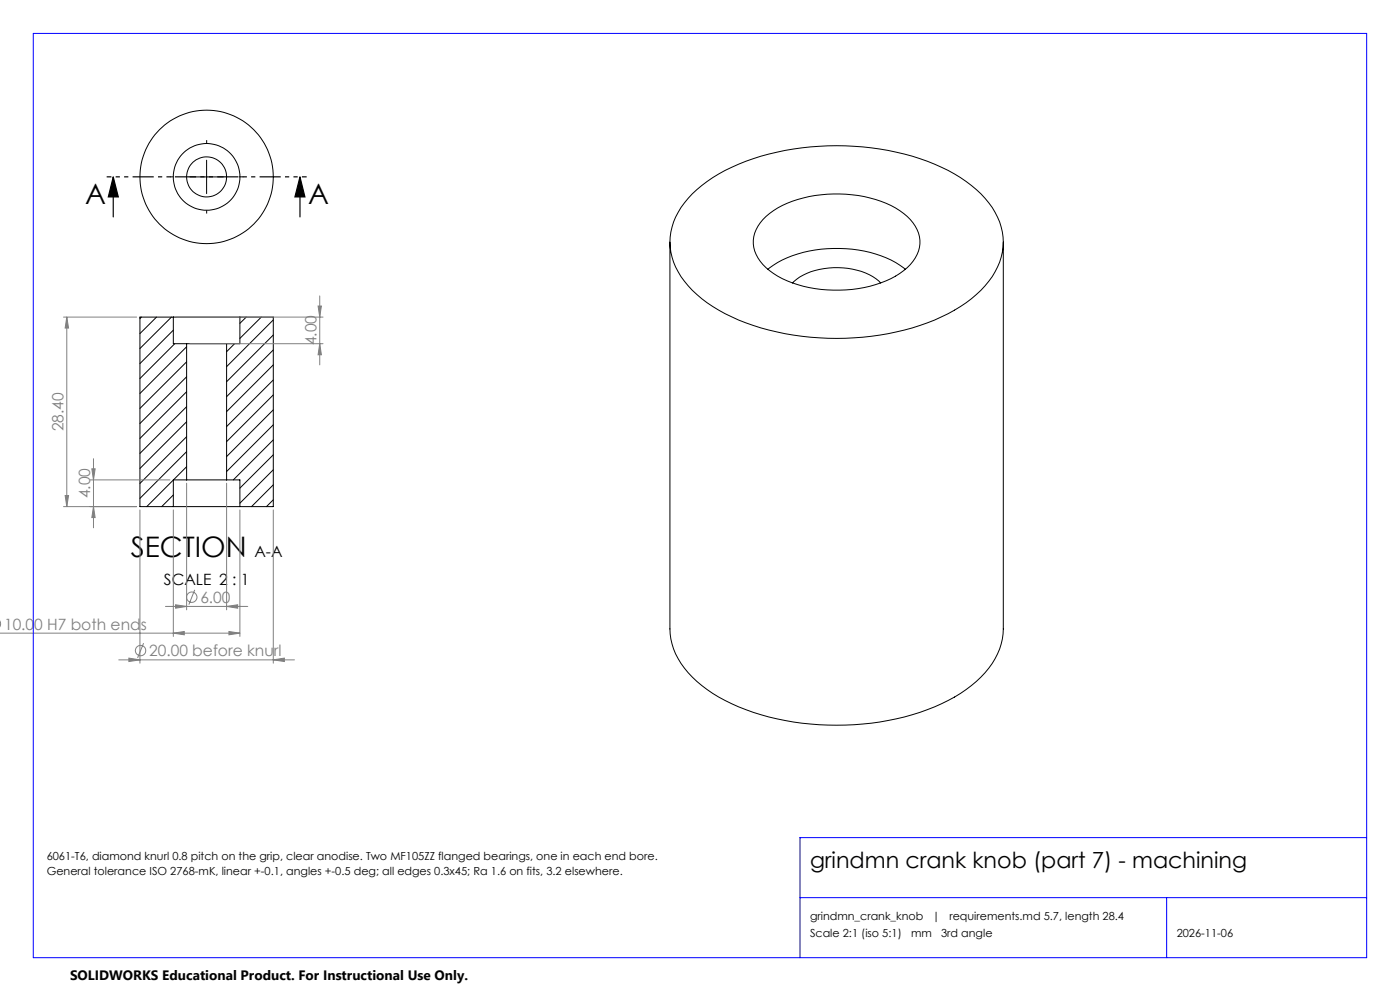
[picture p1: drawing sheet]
<svg xmlns="http://www.w3.org/2000/svg" width="420mm" height="297mm" viewBox="0 0 420 297" stroke-linecap="round" stroke-linejoin="round" font-family="sans-serif">
<g fill="none" stroke="#000" stroke-width=".3">
<path d="M57 53h10M62 48v10M207.7 58.1a54.4 54.4 0 0 1 27.8-13 80.3 80.3 0 0 1 46.9 5 35.3 35.3 0 0 1 16.1 13.5 17.8 17.8 0 0 1-1.8 20.7 42.7 42.7 0 0 1-20.7 13.2 81.7 81.7 0 0 1-54.4-1.6 36.2 36.2 0 0 1-18.2-14.4 17.8 17.8 0 0 1 1.9-20.7zM201 72.6v115.9a22.3 22.3 0 0 0 9.5 17 58.7 58.7 0 0 0 27.6 10.9 78.7 78.7 0 0 0 46.3-6.5 30.7 30.7 0 0 0 15.5-15.4 17.6 17.6 0 0 0 1.1-6v-115.9M228.9 65.8a28 28 0 0 1 17.4-7.4 36.5 36.5 0 0 1 23.6 4.7 11.2 11.2 0 0 1 5.9 11.1 14.5 14.5 0 0 1-8.5 9.3 39.7 39.7 0 0 1-34-.7 13 13 0 0 1-7.3-9.7 9.7 9.7 0 0 1 2.9-7.3zM42.4 95l-.4 .5M47 95l-5 5M51.4 95l-9.4 9.5M52 95h20M52 99l-10 10M52 95h-10v56.8h10M52 95v8h4"/>
<path d="M72 95h10v56.8h-10M72 95v8h-4M73.9 95l-1.9 1.9M78.4 95l-6.4 6.4M82 95.9l-14 14M230.4 80.7a33.9 33.9 0 0 1 23.4-6.2 31.3 31.3 0 0 1 17.8 6.2M237.7 84.8a18.5 18.5 0 0 1 13.8-4.6 18.2 18.2 0 0 1 12.7 4.6M52.4 103l-10.4 10.4M56 103h12M56 103.9l-14 14M56 108.4l-14 14M56 112.9l-14 14"/>
<path d="M56 117.4l-14 14M56 103v40.8M68 103v40.8M70.4 103l-2.4 2.4M82 100.4l-14 14M82 104.9l-14 14M82 109.4l-14 14M82 113.9l-14 13.9M82 118.4l-14 14M56 121.9l-14 14M56 126.4l-14 14M56 130.9l-14 14"/>
<path d="M56 135.4l-14 14M56 139.9l-12 11.9M82 122.8l-14 14M82 127.3l-14 14M82 131.8l-12 12M82 136.3l-10 10M52 151.8h20M52 148.3l-3.5 3.5M56 143.8h12M56 143.8h-4v8M68 143.8h4v8M82 140.8l-10 10"/>
<path d="M82 145.3l-6.5 6.5M82 149.8l-2.1 2"/>
<circle cx="62" cy="53" r="10"/>
<circle cx="62" cy="53" r="20"/>
<circle cx="62" cy="53" r="6"/>
</g>
<g fill="none" stroke="#808080" stroke-width=".3">
<path d="M19 95h22M20 95l.6 3.3h-1.1zM20 95v56.8M53 95h43.9M95.4 91.7h1l-.5 3.3zM95.9 88.7v20.7M57 103h39.9M95.9 103l.5 3.3h-1zM28 137.5v20.7M19 151.8h22M19.5 148.5h1.1l-.6 3.3zM27.1 143.8h23.9"/>
<path d="M27.6 140.5h.9l-.5 3.3zM28 151.8l.5 3.3h-.9zM42 152.8v46M52 152.8v37.9M56 144.8v38M68 144.8v38M72 152.8v37.9M82 152.8v46M58.4 176.8l-1.7 4.4M-.1 186.1l.3 .7-.3 1M0 189.8h72M35.6 197.8h52.7"/>
<path d="M38.7 197.2l3.3 .6-3.3 .5zM43.1 192.8l-1.8 4.4M49.6 181.7h24.7M52 189.8l3.3-.5v.9zM52.7 181.3l3.3 .4-3.3 .6zM68 181.7l3.3-.4v1zM68.7 189.3l3.3 .5-3.3 .4zM82 197.8l3.3-.6v1.1z"/>
<circle cx="57.5" cy="179" r="1.55"/>
<circle cx="42.2" cy="195" r="1.55"/>
</g>
<path d="M34 53l1.5 6h-3zM34 53v12M90 53l1.5 6h-3zM90 53v12" fill="none" stroke="#000" stroke-width=".35"/>
<path d="M52 53h-1M62 43v-1M72 53h1M62 63v1" fill="none" stroke="#000" stroke-width=".3" stroke-dasharray="15.2 1.3 1.3 1.3" stroke-linecap="butt"/>
<path d="M92 53h-60" fill="none" stroke="#000" stroke-width=".35" stroke-dasharray="6.3 1.3 1.3 1.3 1.3 1.3" stroke-dashoffset="4.9" stroke-linecap="butt"/>
<path d="M10 10h400v277h-400zM410 251h-170v36M240 269h170M350 269v18" fill="none" stroke="#00f" stroke-width=".3"/>
<path d="M90 53l1.5 6h-3zM34 53l1.5 6h-3z" fill="#000"/>
<g fill="#808080">
<path d="M38.7 197.2l3.3 .6-3.3 .5zM82 197.8l3.3-.6v1.1zM52 189.8l3.3-.5v.9zM68.7 189.3l3.3 .5-3.3 .4zM52.7 181.3l3.3 .4-3.3 .6zM68 181.7l3.3-.4v1z"/>
<path d="M28 151.8l.5 3.3h-.9zM27.6 140.5h.9l-.5 3.3zM19.5 148.5h1.1l-.6 3.3zM20 95l.6 3.3h-1.1zM95.9 103l.5 3.3h-1zM95.4 91.7h1l-.5 3.3z"/>
</g>
<g font-size="8.5">
<text x="25.6" y="61.2">A</text>
<text x="92.4" y="61.2">A</text>
<text x="39.2" y="167">SECTION</text>
</g>
<text font-size="6.7" x="243" y="260">grindmn crank knob (part 7) - machining</text>
<g font-size="4.7" fill="#808080">
<text x="94.9" y="103.5" transform="rotate(-90 94.9 103.5)">4.00</text>
<text x="19" y="129.2" transform="rotate(-90 19 129.2)">28.40</text>
<text x="27" y="149.3" transform="rotate(-90 27 149.3)">4.00</text>
<text x="60.1" y="180.7">6.00</text>
<text x="1.2" y="188.7">10.00 H7 both ends</text>
<text x="44.8" y="196.7">20.00 before knurl</text>
</g>
<g font-size="4.7">
<text x="76.3" y="167">A-A</text>
<text x="49.2" y="175.2">SCALE 2 : 1</text>
</g>
<text font-size="4.1" x="21" y="293.7">SOLIDWORKS Educational Product. For Instructional Use Only.</text>
<g font-size="3.3">
<text x="14" y="257.8">6061-T6, diamond knurl 0.8 pitch on the grip, clear anodise. Two MF105ZZ flanged bearings, one in each end bore.</text>
<text x="14" y="262.3">General tolerance ISO 2768-mK, linear +-0.1, angles +-0.5 deg; all edges 0.3x45; Ra 1.6 on fits, 3.2 elsewhere.</text>
<text x="243" y="275.8">grindmn_crank_knob</text>
<text x="279.8" y="275.8">|</text>
<text x="284.8" y="275.8">requirements.md 5.7, length 28.4</text>
<text x="243" y="280.8">Scale 2:1 (iso 5:1)</text>
<text x="273.3" y="280.8">mm</text>
<text x="282.3" y="280.8">3rd angle</text>
<text x="353" y="280.8">2026-11-06</text>
</g>
</svg>
